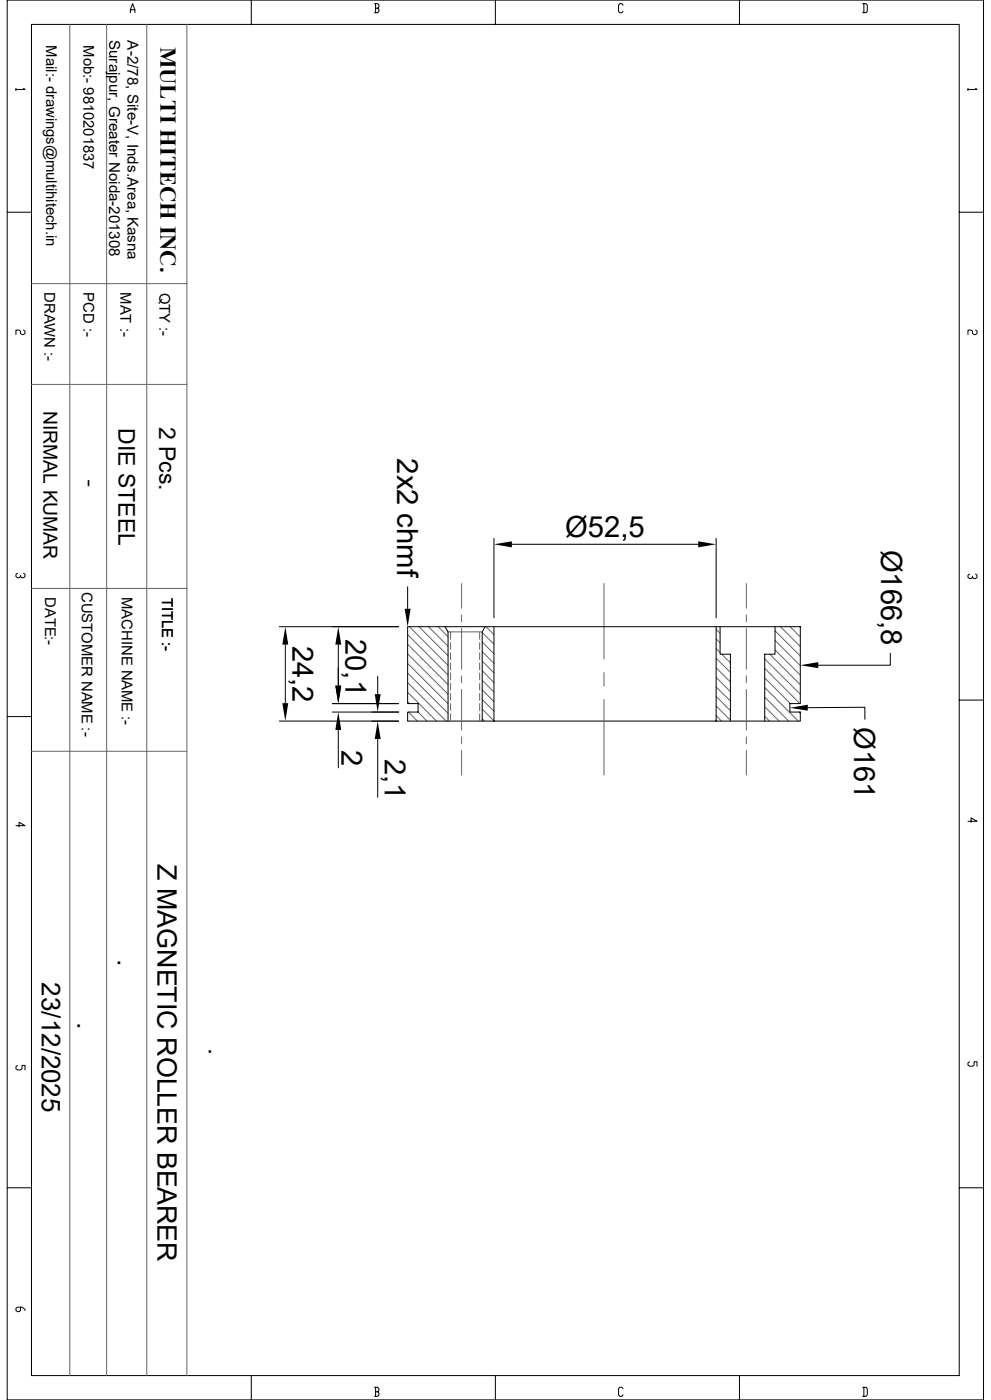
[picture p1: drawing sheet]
<svg xmlns="http://www.w3.org/2000/svg" width="297mm" height="420mm" viewBox="0 0 297 420" stroke-linecap="round" stroke-linejoin="round" font-family="sans-serif">
<g fill="none" stroke="#636466" stroke-width=".3">
<path d="M20.9 7.3v405.4M32 7.3v405.4M44 7.3v405.4M56 7.3v405.4M9.4 85.1h46.6M9.4 115.3h46.6M9.4 176.5h46.6M138.3 175v7.5M181 175v22.7M223.7 175v7.5M122.2 190.4l12.1 12.1M122.2 193.3l12.1 12.1"/>
<path d="M122.2 196.1l12.1 12.1M122.2 199l12.1 12.1M122.7 188l11.6 11.6M125.6 188l8.7 8.7M128.4 188l5.9 5.8M131.3 188l3 3M134.3 189.6h10.2M135 189.6v2.2M135 192.8v2M135 195.8v2.1M135 198.9v2M138.3 184.5v2"/>
<path d="M138.3 188.6v12.1M143.8 189.6v2.2M143.8 192.8v2M143.8 195.8v2.1M143.8 198.9v2M144.5 189.7l3.5 3.6M144.5 192.6l3.5 3.5M144.5 195.5l3.5 3.5M144.5 198.3l3.5 3.6M145.7 188l2.3 2.4M214.6 188.8l1.2 1.2M214.6 191.7l1.2 1.2"/>
<path d="M214.6 194.6l1.2 1.1M214.6 197.4l4.3 4.3M216.3 196.3l2.6 2.5M223.7 184.5v2M223.7 188.6v12.1M229.2 197.7l10.7 10.6M230.7 196.3l9.2 9.1M232.3 189.2l7.6 7.6M232.3 192.1l7.6 7.6M232.3 195l7.6 7.5M233.9 188l6 5.9M236.8 188l3.1 3.1"/>
<path d="M239.7 188l.2 .2M122.2 201.9l12.1 12.1M122.2 204.8l11.5 11.5M122.2 207.6l8.7 8.7M122.2 210.5l.5 .6M122.2 216.2v.1M122.4 213.6l2.7 2.7M125.3 213.6l2.7 2.7M135 201.9v2.1M135 205v2M135 208v2.1M135 211.1v2"/>
<path d="M135 214.1v2.2M138.3 202.8v2M138.3 206.8v12.2M143.8 201.9v2.1M143.8 205v2M143.8 208v2.1M143.8 211.1v2M143.8 214.1v2.2M144.5 201.2l3.5 3.6M144.5 204.1l3.5 3.5M144.5 207l3.5 3.5M144.5 209.8l3.5 3.6"/>
<path d="M144.5 212.7l3.5 3.5M144.5 215.6l.7 .7M181 201.8v4M181 209.9v22.6M214.6 200.3l4.3 4.3M214.6 203.2l4.3 4.3M214.6 206.1l4.3 4.2M214.6 209l4.3 4.2M214.6 211.8l4.3 4.3M214.6 214.7l1.6 1.6M223.7 202.8v2M223.7 206.8v12.2"/>
<path d="M229.2 200.5l10.5 10.6M229.2 203.4l7.7 7.7M229.2 206.2l10.1 10.1M229.2 209.1l7.2 7.2M229.2 212l4.3 4.3M229.2 214.9l1.4 1.4M239.4 213.6l.5 .4M9.4 225.4h46.6M138.3 225.1v7.4M138.3 221.1v2M223.7 225.1v7.4M223.7 221.1v2"/>
</g>
<g fill="none" stroke="#000" stroke-width=".3">
<path d="M2.2 0h292.6v419.9h-292.6zM9.4 7.3h278.1v405.4h-278.1zM9.4 7.3h.1M39.1 3.8v-.9l.7-1.8 .6 1.8v.9M39.1 2.9h1.3M75.3 0v7.3M112.2 1.1h1l.4 .5v.4l-.4 .5M112.6 2.5h.6l.4 .4v.4l-.4 .5h-1M112.6 1.1v2.7M148.5 0v7.3M186.7 1.6l-.3-.5h-.7l-.3 .5v1.7l.3 .5h.7l.3-.5M221.6 0v7.3"/>
<path d="M258.6 1.1h1l.3 .5v1.7l-.3 .5h-1M258.9 1.1v2.7M4.8 26.5v.7M7.1 26.5l.4 .3h-2.7M290.1 26.5v.7M292.4 26.5l.4 .3h-2.7M2.2 63.7h7.2M287.5 63.7h7.3M7.1 99l.4 .4v.6l-.4 .4h-.5l-.5-.4v-.6l-.4-.4h-.9v1.4M292.4 99l.4 .4v.6l-.4 .4h-.5l-.4-.4v-.6l-.5-.4h-.9v1.4M5.2 172l-.4 .3v.7l.4 .3h.5l.4-.3M7.1 172l.4 .3v.7l-.4 .3h-.5l-.5-.3v-.4"/>
<path d="M122.2 176v6.6M148 161.5v23.8M153.4 163.3h55.9M214.6 161.5v23.8M290.6 172.2l-.5 .4v.6l.5 .4h.4l.5-.4M292.4 172.2l.4 .4v.6l-.4 .4h-.5l-.4-.4v-.3M83.7 188h35.8M85.5 193.4v17.5M101.4 193.4v12.3M122.2 188h117.7v23.1h-3.2v2.5h3.2v2.7h-117.7v-2.7h3.1v-2.5h-3.1zM133.3 188l1 1.6v26.7M145.4 188l-.9 1.6v26.7"/>
<path d="M148 188v28.3M214.6 188v28.3M215.8 188v8.3h3.1v20M232.3 188v8.3h-3.1v20M266.8 196v3.6h-21.6M2.2 215h7.2M83.7 216.3h35.8M99.6 211.1h19.9M99.6 213.6h19.9M101.4 219v11.3M113.2 202.9v5.3M242.1 212.3l17.1-.1v3.6"/>
<path d="M287.5 210h7.3M113.2 221.7v17.5M4.8 247.7h2.7l-1.8-1v1.3M290.1 246.4h2.7l-1.8-1v1.3M5.2 319.6l-.4 .4v.6l.4 .4h.9l.5-.4v-1h.9v1.4M290.6 318.5l-.5 .4v.6l.5 .4h.9l.4-.4v-1h.9v1.4M2.2 356.3h7.2M287.5 356.3h7.3M6.1 392.1v1l-.4 .4h-.5l-.4-.4v-.6l.4-.4h1.4l.9 .7v.3M75.3 412.7v7.2M112.2 416.2h1l.4 .4v.5l-.4 .4M112.6 417.5h.6l.4 .5v.4l-.4 .5h-1"/>
<path d="M112.6 416.2v2.7M148.5 412.7v7.2M186.7 416.6l-.3-.4h-.7l-.3 .4v1.8l.3 .5h.7l.3-.5M221.6 412.7v7.2M258.6 416.2h1l.3 .4v1.8l-.3 .5h-1M258.9 416.2v2.7"/>
</g>
<path d="M148 163.3l5.4-.9v1.8zM209.3 162.4l5.3 .9-5.3 .9zM85.5 188l.9 5.4h-1.8zM101.4 188l.9 5.4h-1.8zM121.3 182.6h1.8l-.9 5.4zM84.6 210.9h1.8l-.9 5.4zM100.5 205.7h1.8l-.9 5.4zM101.4 213.6l.9 5.4h-1.8zM112.3 208.2h1.8l-.9 5.4zM236.7 212.3l5.4-.9v1.8zM239.9 199.6l5.3-1v1.8zM113.2 216.3l.9 5.4h-1.8z" fill="#000"/>
<g font-size="8.8">
<text x="119" y="137.5" transform="rotate(90 119 137.5)">2x2 chmf</text>
<text x="169.4" y="161">Ø52,5</text>
<text x="264.1" y="164.9" transform="rotate(90 264.1 164.9)">Ø166,8</text>
<text x="103.5" y="191.7" transform="rotate(90 103.5 191.7)">20,1</text>
<text x="87.7" y="193.8" transform="rotate(90 87.7 193.8)">24,2</text>
<text x="256" y="218.1" transform="rotate(90 256 218.1)">Ø161</text>
<text x="102.3" y="225" transform="rotate(90 102.3 225)">2</text>
<text x="115.4" y="227.7" transform="rotate(90 115.4 227.7)">2,1</text>
</g>
<g font-size="8">
<text x="47.2" y="259.1" transform="rotate(90 47.2 259.1)">Z MAGNETIC ROLLER BEARER</text>
<text x="35.3" y="287.8" transform="rotate(90 35.3 287.8)">.</text>
<text x="23.2" y="306.5" transform="rotate(90 23.2 306.5)">.</text>
</g>
<text font-size="7.8" x="12.5" y="294.7" transform="rotate(90 12.5 294.7)">23/12/2025</text>
<text font-size="7.5" x="62.6" y="314.5" transform="rotate(90 62.6 314.5)">.</text>
<g font-size="6.9">
<text x="35.6" y="128.5" transform="rotate(90 35.6 128.5)">DIE STEEL</text>
<text x="47.8" y="128" transform="rotate(90 47.8 128)">2 Pcs.</text>
</g>
<text font-size="6.8" x="48.1" y="14" transform="rotate(90 48.1 14)">MULTI HITECH INC.</text>
<text font-size="6.1" x="24.8" y="143.8" transform="rotate(90 24.8 143.8)">-</text>
<text font-size="5.8" x="13.1" y="123.3" transform="rotate(90 13.1 123.3)">NIRMAL KUMAR</text>
<g font-size="4.5">
<text x="32.7" y="11.9" transform="rotate(90 32.7 11.9)">Surajpur, Greater Noida-201308</text>
<text x="38.2" y="12.1" transform="rotate(90 38.2 12.1)">A-2/78, Site-V, Inds.Area, Kasna</text>
</g>
<g font-size="4.4">
<text x="13.8" y="13.6" transform="rotate(90 13.8 13.6)">Mail:- drawings@multihitech.in</text>
<text x="25" y="13.6" transform="rotate(90 25 13.6)">Mob:- 9810201837</text>
<text x="13.3" y="87.6" transform="rotate(90 13.3 87.6)">DRAWN :-</text>
<text x="25" y="87.6" transform="rotate(90 25 87.6)">PCD :-</text>
<text x="36.1" y="87.6" transform="rotate(90 36.1 87.6)">MAT :-</text>
<text x="47.8" y="87.8" transform="rotate(90 47.8 87.8)">QTY :-</text>
<text x="13.5" y="179.1" transform="rotate(90 13.5 179.1)">DATE:-</text>
<text x="24.5" y="177.5" transform="rotate(90 24.5 177.5)">CUSTOMER NAME :-</text>
<text x="36.5" y="179.1" transform="rotate(90 36.5 179.1)">MACHINE NAME :-</text>
<text x="48.6" y="179.3" transform="rotate(90 48.6 179.3)">TITLE :-</text>
</g>
</svg>
